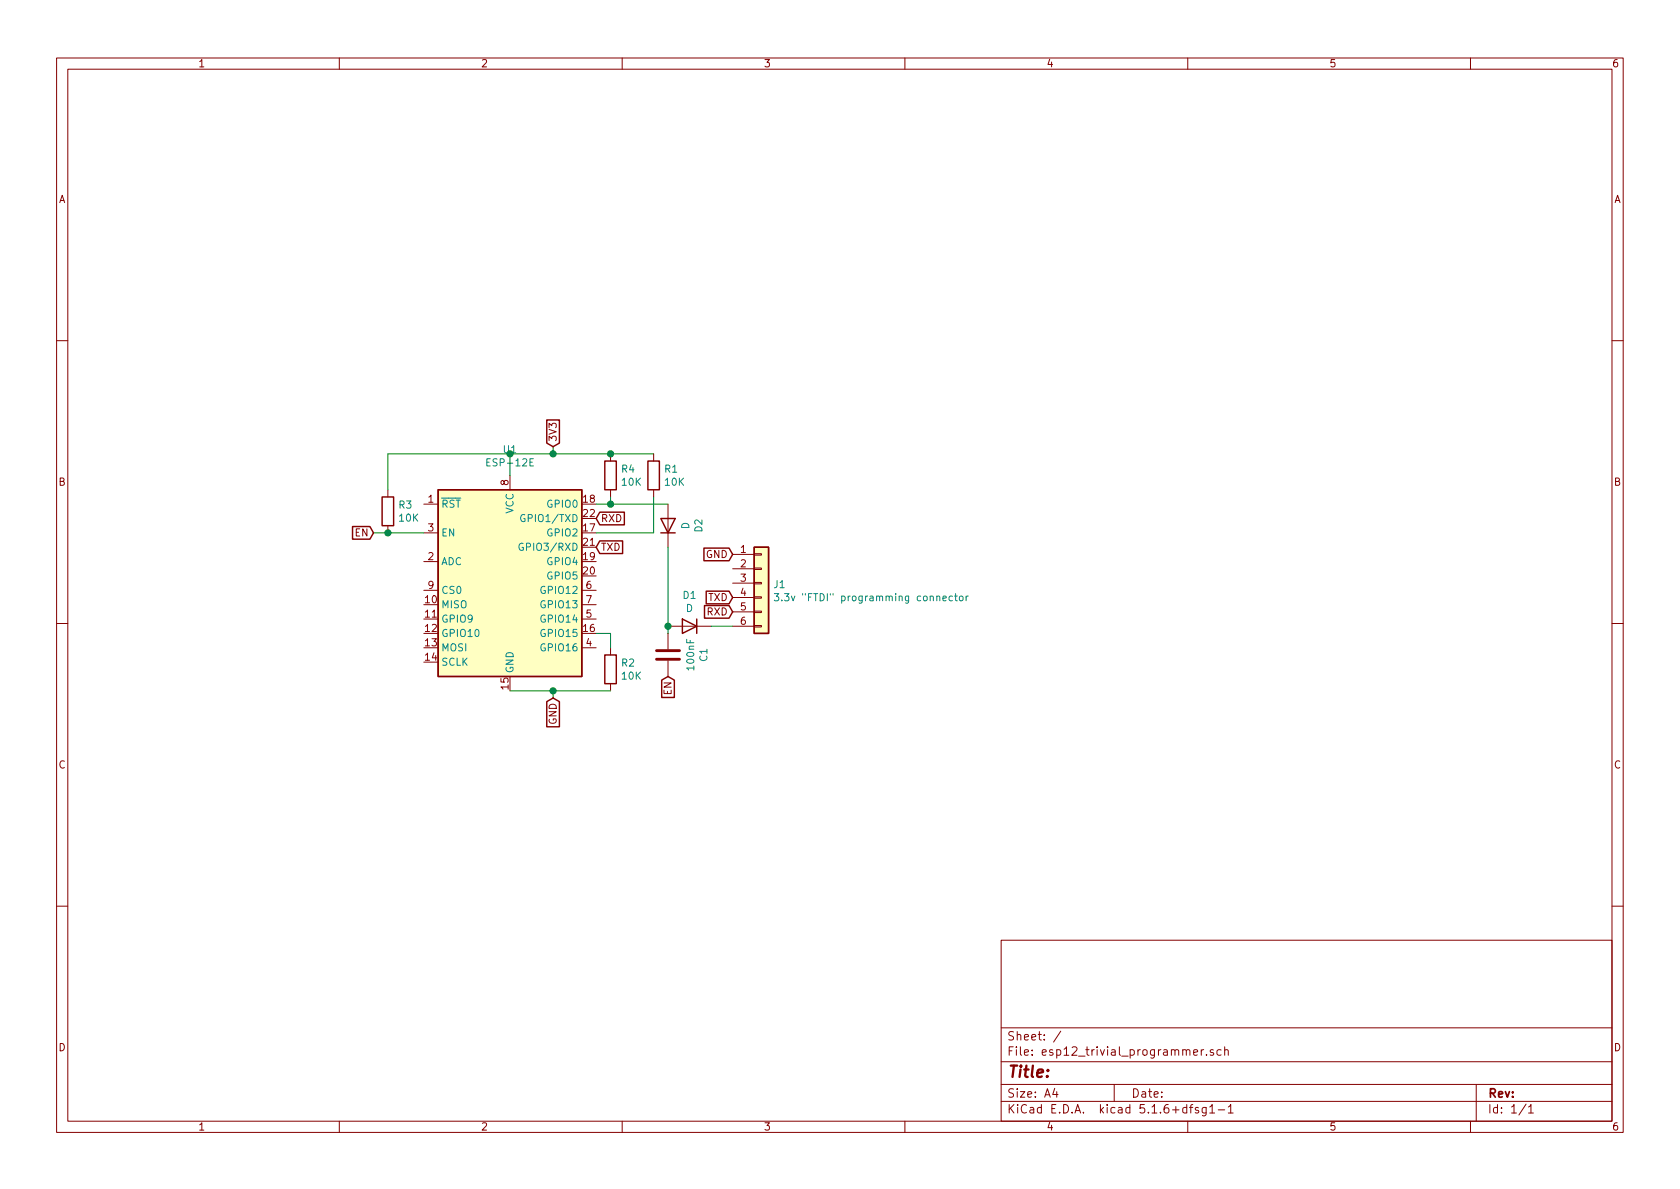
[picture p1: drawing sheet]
EESchema Schematic File Version 4
EELAYER 30 0
EELAYER END
$Descr A4 11693 8268
encoding utf-8
Sheet 1 1
Title ""
Date ""
Rev ""
Comp ""
Comment1 ""
Comment2 ""
Comment3 ""
Comment4 ""
$EndDescr
$Comp
L Connector_Generic:Conn_01x06 J1
U 1 1
P 5300 4050
F 0 "J1" H 5380 4042 50  0000 L CNN
F 1 "3.3v \"FTDI\" programming connector" H 5380 3951 50  0000 L CNN
F 2 "" H 5300 4050 50  0001 C CNN
F 3 "~" H 5300 4050 50  0001 C CNN
	1    5300 4050
	1    0    0    -1  
$EndComp
Text GLabel 3850 4850 3    50   Input ~ 0
GND
$Comp
L RF_Module:ESP-12E U1
U 1 1
P 3550 4100
F 0 "U1" H 3550 5081 50  0000 C CNN
F 1 "ESP-12E" H 3550 4990 50  0000 C CNN
F 2 "RF_Module:ESP-12E" H 3550 4100 50  0001 C CNN
F 3 "http://wiki.ai-thinker.com/_media/esp8266/esp8266_series_modules_user_manual_v1.1.pdf" H 3200 4200 50  0001 C CNN
	1    3550 4100
	1    0    0    -1  
$EndComp
Text GLabel 5100 3850 0    50   Input ~ 0
GND
Text GLabel 4650 4700 3    50   Input ~ 0
EN
Text GLabel 5100 4150 0    50   Input ~ 0
TXD
Text GLabel 5100 4250 0    50   Input ~ 0
RXD
Text GLabel 4150 3600 2    50   Input ~ 0
RXD
Text GLabel 4150 3800 2    50   Input ~ 0
TXD
$Comp
L Device:R R1
U 1 1
P 4550 3300
F 0 "R1" H 4620 3346 50  0000 L CNN
F 1 "10K" H 4620 3255 50  0000 L CNN
F 2 "" V 4480 3300 50  0001 C CNN
F 3 "~" H 4550 3300 50  0001 C CNN
	1    4550 3300
	1    0    0    -1  
$EndComp
$Comp
L Device:R R2
U 1 1
P 4250 4650
F 0 "R2" H 4320 4696 50  0000 L CNN
F 1 "10K" H 4320 4605 50  0000 L CNN
F 2 "" V 4180 4650 50  0001 C CNN
F 3 "~" H 4250 4650 50  0001 C CNN
	1    4250 4650
	1    0    0    -1  
$EndComp
$Comp
L Device:R R3
U 1 1
P 2700 3550
F 0 "R3" H 2770 3596 50  0000 L CNN
F 1 "10K" H 2770 3505 50  0000 L CNN
F 2 "" V 2630 3550 50  0001 C CNN
F 3 "~" H 2700 3550 50  0001 C CNN
	1    2700 3550
	1    0    0    -1  
$EndComp
$Comp
L Device:R R4
U 1 1
P 4250 3300
F 0 "R4" H 4320 3346 50  0000 L CNN
F 1 "10K" H 4320 3255 50  0000 L CNN
F 2 "" V 4180 3300 50  0001 C CNN
F 3 "~" H 4250 3300 50  0001 C CNN
	1    4250 3300
	1    0    0    -1  
$EndComp
Wire Wire Line
	4250 4400 4150 4400
Text GLabel 3850 3100 1    50   Input ~ 0
3V3
Wire Wire Line
	4250 3500 4150 3500
Wire Wire Line
	4150 3700 4550 3700
Wire Wire Line
	2950 3700 2700 3700
$Comp
L Device:D D1
U 1 1
P 4800 4350
F 0 "D1" H 4800 4567 50  0000 C CNN
F 1 "D" H 4800 4476 50  0000 C CNN
F 2 "" H 4800 4350 50  0001 C CNN
F 3 "~" H 4800 4350 50  0001 C CNN
	1    4800 4350
	-1   0    0    -1  
$EndComp
Wire Wire Line
	4950 4350 5100 4350
Wire Wire Line
	4250 3450 4250 3500
Wire Wire Line
	4550 3700 4550 3450
$Comp
L Device:D D2
U 1 1
P 4650 3650
F 0 "D2" H 4650 3867 50  0000 C CNN
F 1 "D" H 4650 3776 50  0000 C CNN
F 2 "" H 4650 3650 50  0001 C CNN
F 3 "~" H 4650 3650 50  0001 C CNN
	1    4650 3650
	0    1    -1   0   
$EndComp
$Comp
L Device:C C1
U 1 1
P 4650 4550
F 0 "C1" V 4398 4550 50  0000 C CNN
F 1 "100nF" V 4489 4550 50  0000 C CNN
F 2 "" H 4688 4400 50  0001 C CNN
F 3 "~" H 4650 4550 50  0001 C CNN
	1    4650 4550
	-1   0    0    1   
$EndComp
Text GLabel 2600 3700 0    50   Input ~ 0
EN
Wire Wire Line
	4650 3800 4650 4350
Wire Wire Line
	4650 4400 4650 4350
Connection ~ 4650 4350
Wire Wire Line
	2600 3700 2700 3700
Connection ~ 2700 3700
Wire Wire Line
	4650 3500 4250 3500
Connection ~ 4250 3500
Wire Wire Line
	4250 4500 4250 4400
Wire Wire Line
	4550 3150 4250 3150
Wire Wire Line
	2700 3150 2700 3400
Connection ~ 4250 3150
Wire Wire Line
	4250 3150 3850 3150
Wire Wire Line
	3550 3300 3550 3150
Connection ~ 3550 3150
Wire Wire Line
	3550 3150 2700 3150
Wire Wire Line
	3850 3100 3850 3150
Connection ~ 3850 3150
Wire Wire Line
	3850 3150 3550 3150
Wire Wire Line
	4250 4800 3850 4800
Wire Wire Line
	3850 4850 3850 4800
Connection ~ 3850 4800
Wire Wire Line
	3850 4800 3550 4800
$EndSCHEMATC
